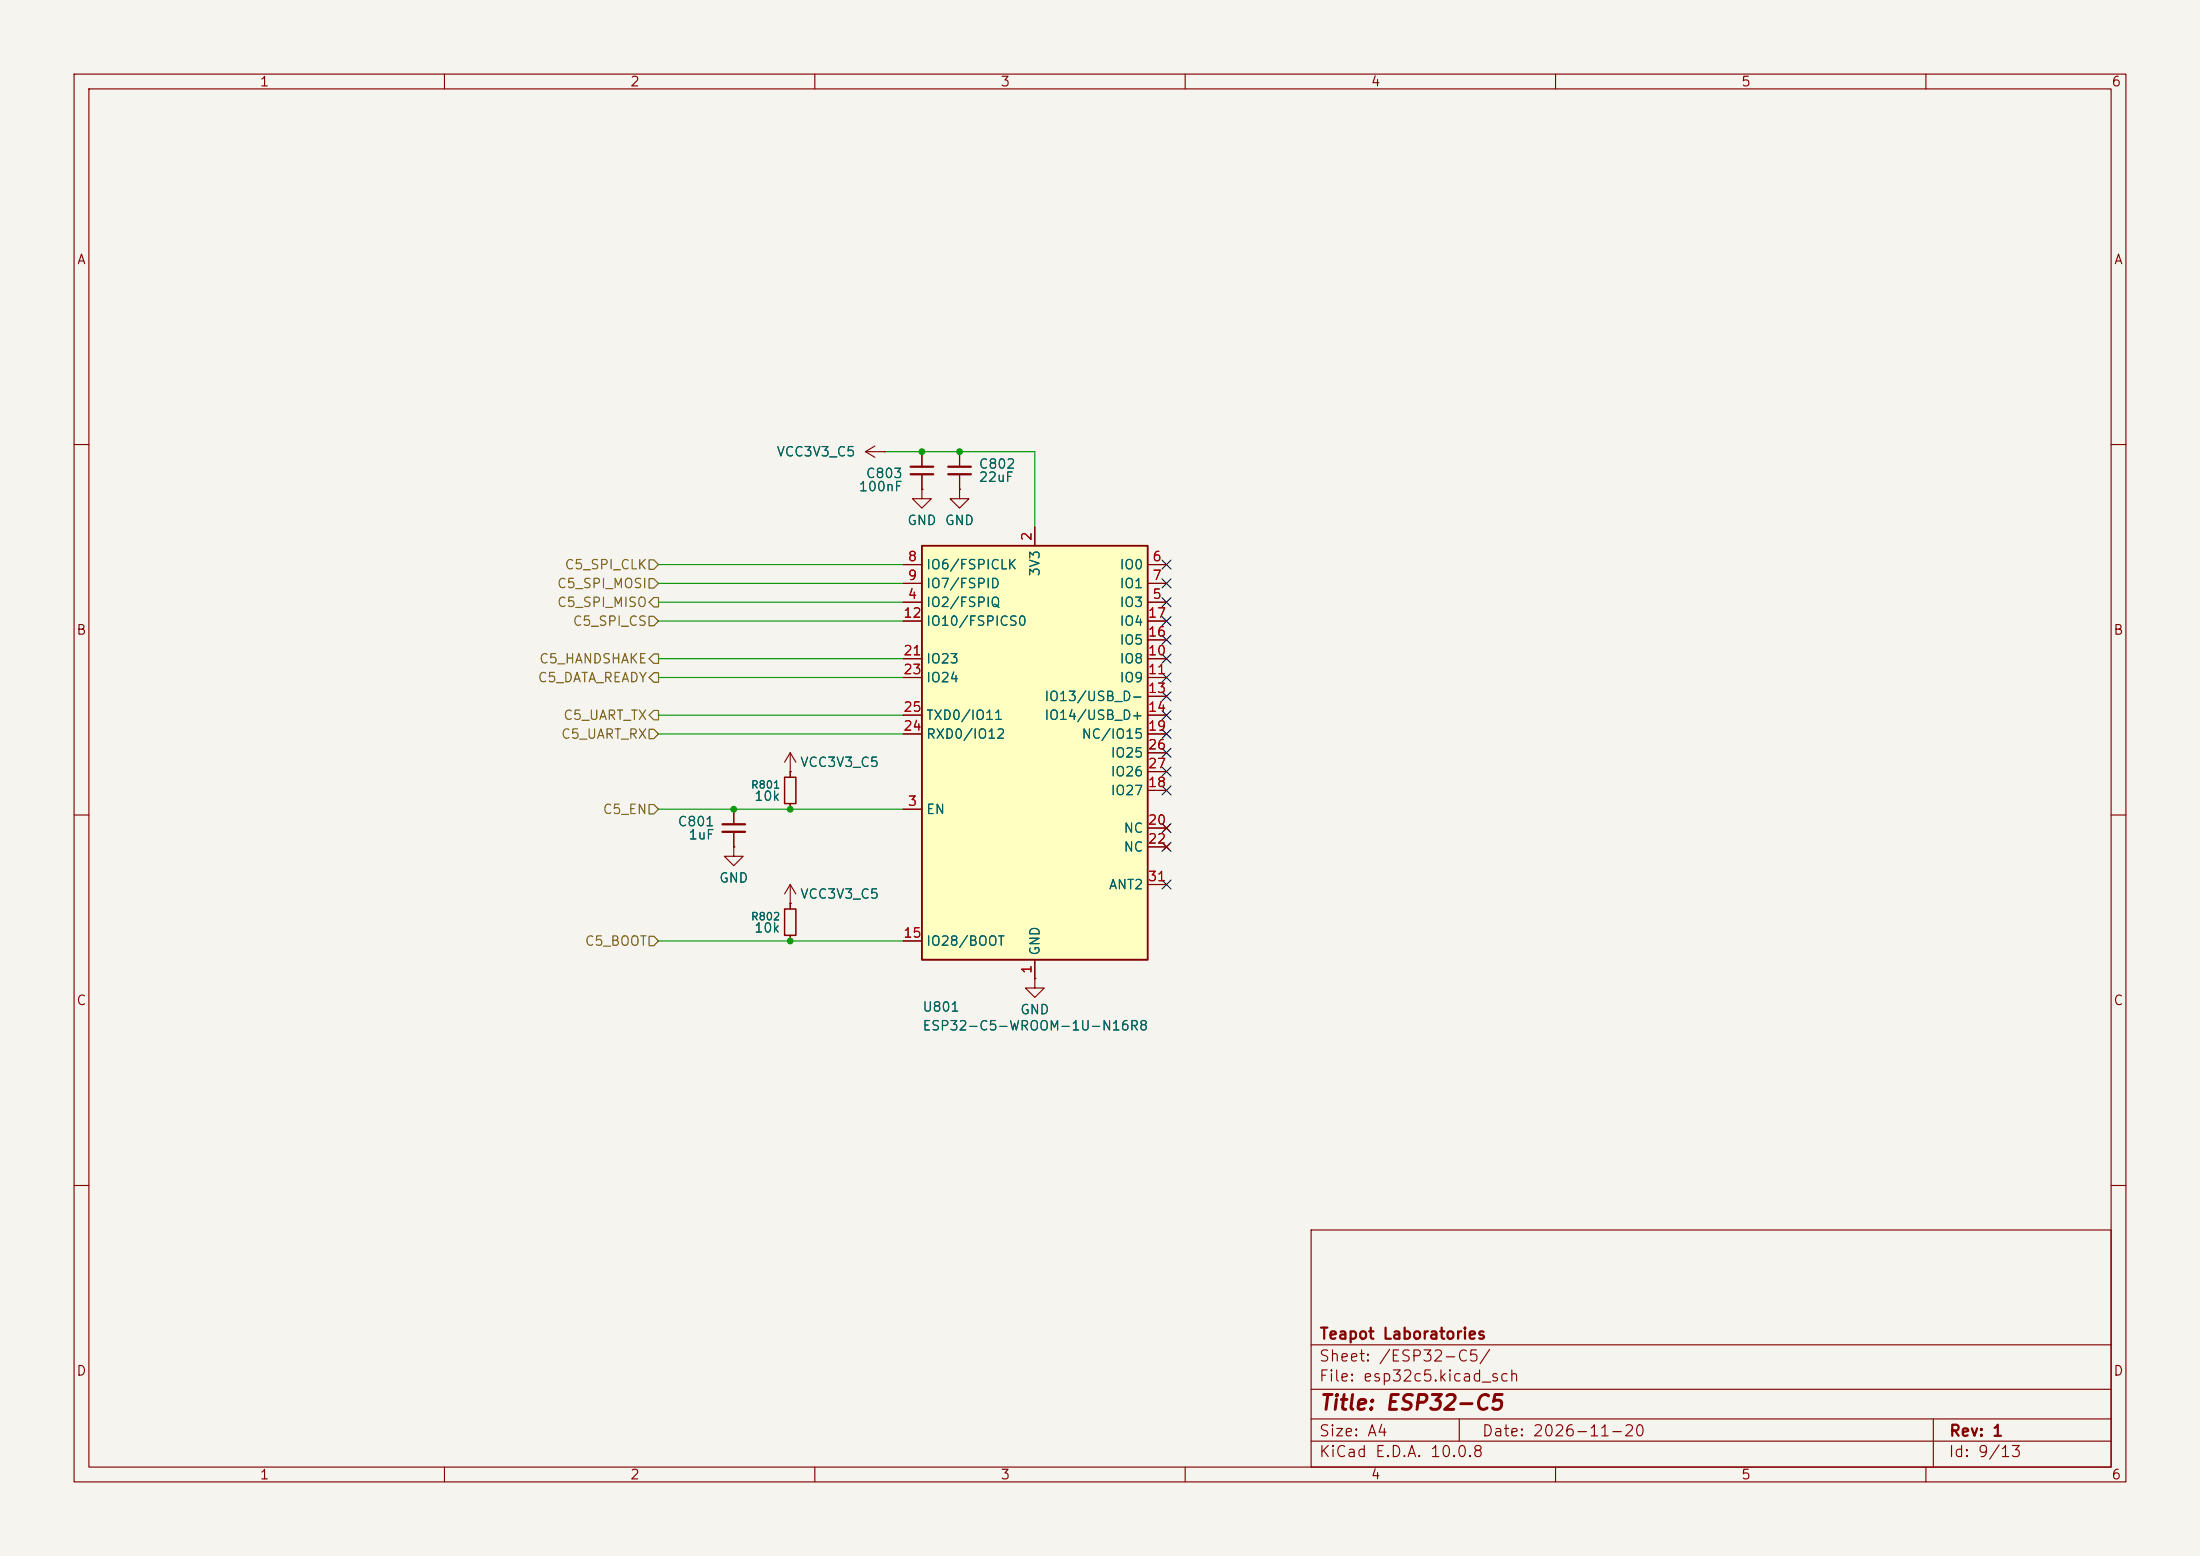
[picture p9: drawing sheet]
<svg xmlns="http://www.w3.org/2000/svg" width="297mm" height="210mm" viewBox="0 0 297 210" stroke-linecap="round" stroke-linejoin="round" font-family="sans-serif">
<path d="M0 0h297v210h-297z" fill="#f5f4ef" stroke="#f5f4ef" stroke-width=".14"/>
<g fill="none" stroke="#840000" stroke-width=".15">
<path d="M10 10h277v190h-277zM12 12h273v186h-273zM60 10v2M110 10v2M160 10v2M210 10v2M260 10v2M10 60h2M116.8 61l1.3 .7M116.8 61h2.6M118.1 60.2l-1.3 .8M119.4 61h.1"/>
<path d="M124.5 66v1.3h1.2l-1.2 1.3-1.3-1.3h1.3M124.5 66h.1M124.5 61v2M124.5 64v2M129.5 66v1.3h1.3l-1.3 1.3-1.2-1.3h1.2M129.5 66h.1M129.5 61v2M129.5 64v2M285 60h2M10 110h2M99.1 114.3v1.3h1.2l-1.2 1.2-1.3-1.2h1.3M99.1 114.3h.1"/>
<path d="M99.1 109.2v2.1M99.1 112.3v2M106.7 104.1h.1M106.7 101.6l-.8 1.3M106.7 101.6l.7 1.3M106.7 101.6v2.5M106.7 119.4v2.5M106.7 119.4l-.8 1.3M106.7 119.4l.7 1.3M285 110h2M106.7 121.9h.1M139.7 132.1v1.3h1.3l-1.3 1.2-1.3-1.2h1.3"/>
<path d="M139.7 132.1h.1M10 160h2M177 166h108v32h-108zM285 160h2M60 198v2M110 198v2M160 198v2M177 194.5h108M177 191.5h108M177 187.5h108M177 181.5h108M197 191.5v3"/>
<path d="M210 198v2M260 198v2M261 191.5v6.5"/>
</g>
<path d="M122.9 63h3.1M122.9 64h3.1M128 63h3.1M128 64h3.1M97.5 111.3h3.1M97.5 112.3h3.1" fill="none" stroke="#840000" stroke-width=".3"/>
<path d="M124.5 73.7h30.4v55.8h-30.4z" fill="#ffffc2"/>
<path d="M124.5 73.7h30.4v55.8h-30.4z" fill="none" stroke="#840000" stroke-width=".25"/>
<g fill="none" stroke="#840000" stroke-width=".15">
<path d="M119.4 61h.1M121.9 76.2h2.6M121.9 78.7h2.6M124.5 66h.1M124.5 61v2M124.5 64v2M129.5 66h.1M129.5 61v2M129.5 64v2M139.7 71.1v2.6M154.9 76.2h2.6M154.9 78.7h2.6"/>
<path d="M121.9 81.3h2.6M121.9 88.9h2.6M121.9 91.4h2.6M121.9 83.8h2.6M121.9 96.5h2.6M121.9 99.1h2.6M154.9 81.3h2.6M154.9 88.9h2.6M154.9 91.4h2.6M154.9 83.8h2.6M154.9 94h2.6M154.9 96.5h2.6"/>
<path d="M154.9 86.4h2.6M154.9 99.1h2.6M99.1 114.3h.1M99.1 109.2v2.1M99.1 112.3v2M106.7 104.1h.1M106.7 104.1v.8M106.7 108.5v.7M121.9 109.2h2.6M154.9 106.7h2.6M154.9 111.8h2.6M154.9 114.3h2.6"/>
<path d="M154.9 101.6h2.6M154.9 104.1h2.6M154.9 119.4h2.6M157.1 111.4l.8 .7M157.1 113.9l.8 .8M157.9 111.4l-.8 .7M157.9 113.9l-.8 .8M106.7 121.9h.1M106.7 121.9v.8M106.7 126.2v.8M121.9 127h2.6M139.7 132.1h.1"/>
<path d="M139.7 129.5v2.6"/>
</g>
<path d="M105.9 104.9h1.5v3.6h-1.5zM105.9 122.7h1.5v3.5h-1.5z" fill="none" stroke="#840000" stroke-width=".2"/>
<path d="M87.6 75.6h.7l.6 .6-.6 .6h-.7zM87.6 78.1h.7l.6 .6-.6 .7h-.7zM87.6 83.2h.7l.6 .6-.6 .7h-.7zM87.6 96.5l.7-.6h.6v1.3h-.6zM87.6 98.4h.7l.6 .7-.6 .6h-.7zM88.3 88.3h.6v1.2h-.6l-.7-.6zM88.3 80.6h.6v1.3h-.6l-.7-.6zM88.3 90.8h.6v1.3h-.6l-.7-.7zM87.6 108.6h.7l.6 .6-.6 .7h-.7zM87.6 126.4h.7l.6 .6-.6 .6h-.7z" fill="none" stroke="#725600" stroke-width=".15"/>
<path d="M88.9 78.7h33M88.9 76.2h33M119.4 61h20.3v10.1M88.9 81.3h33M88.9 83.8h33M88.9 88.9h33M88.9 91.4h33M88.9 96.5h33M88.9 99.1h33M88.9 109.2h33M88.9 127h33" fill="none" stroke="#009600" stroke-width=".15"/>
<g fill="none" stroke="#000084" stroke-width=".15">
<path d="M156.9 75.6l1.2 1.2M156.9 78.1l1.2 1.2M158.1 75.6l-1.2 1.2M158.1 78.1l-1.2 1.2M156.9 83.2l1.2 1.2M156.9 80.7l1.2 1.2M156.9 85.8l1.2 1.2M156.9 88.3l1.2 1.2M156.9 90.8l1.2 1.2M156.9 93.4l1.2 1.2M156.9 95.9l1.2 1.2M156.9 98.5l1.2 1.2"/>
<path d="M158.1 83.2l-1.2 1.2M158.1 80.7l-1.2 1.2M158.1 85.8l-1.2 1.2M158.1 88.3l-1.2 1.2M158.1 90.8l-1.2 1.2M158.1 93.4l-1.2 1.2M158.1 95.9l-1.2 1.2M158.1 98.5l-1.2 1.2M156.9 106.1l1.2 1.2M156.9 111.2l1.2 1.2M156.9 113.7l1.2 1.2M156.9 118.8l1.2 1.2"/>
<path d="M156.9 101l1.2 1.2M156.9 103.5l1.2 1.2M158.1 106.1l-1.2 1.2M158.1 111.2l-1.2 1.2M158.1 113.7l-1.2 1.2M158.1 118.8l-1.2 1.2M158.1 101l-1.2 1.2M158.1 103.5l-1.2 1.2"/>
</g>
<g fill="#009600">
<circle cx="129.5" cy="61" r=".46"/>
<circle cx="124.5" cy="61" r=".46"/>
<circle cx="106.7" cy="127" r=".46"/>
<circle cx="99.1" cy="109.2" r=".46"/>
<circle cx="106.7" cy="109.2" r=".46"/>
</g>
<text font-size="2" fill="#840000" x="178" y="190.8">Title: ESP32-C5</text>
<g font-size="1.5" fill="#840000">
<text x="178" y="184.1">Sheet: /ESP32-C5/</text>
<text x="178" y="181.1">Teapot Laboratories</text>
<text x="178" y="186.8">File: esp32c5.kicad_sch</text>
<text x="178" y="197">KiCad E.D.A. 10.0.8</text>
<text x="178" y="194.2">Size: A4</text>
<text x="200" y="194.2">Date: 2026-11-20</text>
<text x="263" y="197">Id: 9/13</text>
<text x="263" y="194.2">Rev: 1</text>
</g>
<g font-size="1.3" fill="#840000">
<text x="35" y="12">1</text>
<text x="85" y="12">2</text>
<text x="135" y="12">3</text>
<text x="185" y="12">4</text>
<text x="235" y="12">5</text>
<text x="285" y="12">6</text>
<text x="10.3" y="36">A</text>
<text x="285.3" y="36">A</text>
<text x="10.2" y="86">B</text>
<text x="285.2" y="86">B</text>
<text x="10.2" y="136">C</text>
<text x="285.2" y="136">C</text>
<text x="10.2" y="186">D</text>
<text x="285.2" y="186">D</text>
<text x="35" y="200">1</text>
<text x="85" y="200">2</text>
<text x="135" y="200">3</text>
<text x="185" y="200">4</text>
<text x="235" y="200">5</text>
<text x="285" y="200">6</text>
</g>
<g font-size="1.3" fill="#006464">
<text x="104.7" y="61.9">VCC3V3_C5</text>
<text x="116.8" y="64.8">C803</text>
<text x="132" y="63.6">C802</text>
<text x="132" y="65.4">22uF</text>
<text x="115.8" y="66.6">100nF</text>
<text x="122.4" y="71.2">GND</text>
<text x="127.5" y="71.2">GND</text>
<text x="124.9" y="77.2">IO6/FSPICLK</text>
<text x="140.7" y="77.9" transform="rotate(-90 140.7 77.9)">3V3</text>
<text x="151.1" y="77.2">IO0</text>
<text x="124.9" y="82.2">IO2/FSPIQ</text>
<text x="124.9" y="79.7">IO7/FSPID</text>
<text x="151.1" y="82.2">IO3</text>
<text x="151.1" y="79.7">IO1</text>
<text x="124.9" y="84.8">IO10/FSPICS0</text>
<text x="124.9" y="89.9">IO23</text>
<text x="151.1" y="89.9">IO8</text>
<text x="151.1" y="87.3">IO5</text>
<text x="151.1" y="84.8">IO4</text>
<text x="124.9" y="92.4">IO24</text>
<text x="140.9" y="94.9">IO13/USB_D-</text>
<text x="151.1" y="92.4">IO9</text>
<text x="124.9" y="100">RXD0/IO12</text>
<text x="124.9" y="97.5">TXD0/IO11</text>
<text x="140.9" y="97.5">IO14/USB_D+</text>
<text x="145.9" y="100">NC/IO15</text>
<text x="107.9" y="103.8">VCC3V3_C5</text>
<text x="149.9" y="107.6">IO27</text>
<text x="149.9" y="102.6">IO25</text>
<text x="149.9" y="105.1">IO26</text>
<text x="91.4" y="111.8">C801</text>
<text x="92.9" y="113.6">1uF</text>
<text x="101.7" y="108.4">10k</text>
<text x="124.9" y="110.2">EN</text>
<text x="151.6" y="112.7">NC</text>
<text x="97" y="119.4">GND</text>
<text x="151.6" y="115.3">NC</text>
<text x="107.9" y="121.6">VCC3V3_C5</text>
<text x="149.6" y="120.3">ANT2</text>
<text x="101.7" y="126.2">10k</text>
<text x="124.9" y="128">IO28/BOOT</text>
<text x="140.7" y="129.1" transform="rotate(-90 140.7 129.1)">GND</text>
<text x="124.4" y="136.9">U801</text>
<text x="137.6" y="137.2">GND</text>
<text x="124.4" y="139.4">ESP32-C5-WROOM-1U-N16R8</text>
</g>
<g font-size="1.3" fill="#725600">
<text x="76.1" y="77.2">C5_SPI_CLK</text>
<text x="75.1" y="79.7">C5_SPI_MOSI</text>
<text x="75.1" y="82.2">C5_SPI_MISO</text>
<text x="72.7" y="89.9">C5_HANDSHAKE</text>
<text x="77.2" y="84.8">C5_SPI_CS</text>
<text x="72.5" y="92.4">C5_DATA_READY</text>
<text x="75.7" y="100">C5_UART_RX</text>
<text x="76" y="97.5">C5_UART_TX</text>
<text x="81.3" y="110.2">C5_EN</text>
<text x="78.9" y="128">C5_BOOT</text>
</g>
<g font-size="1.3" fill="#a90000">
<text x="122.5" y="76.1">8</text>
<text x="139.6" y="73.1" transform="rotate(-90 139.6 73.1)">2</text>
<text x="155.5" y="76.1">6</text>
<text x="121.9" y="83.7">12</text>
<text x="122.5" y="81.1">4</text>
<text x="122.5" y="78.6">9</text>
<text x="154.9" y="83.7">17</text>
<text x="155.5" y="81.1">5</text>
<text x="155.5" y="78.6">7</text>
<text x="121.9" y="88.8">21</text>
<text x="154.9" y="88.8">10</text>
<text x="154.9" y="86.2">16</text>
<text x="121.9" y="91.3">23</text>
<text x="154.9" y="91.3">11</text>
<text x="154.9" y="93.8">13</text>
<text x="121.9" y="98.9">24</text>
<text x="121.9" y="96.4">25</text>
<text x="154.9" y="96.4">14</text>
<text x="154.9" y="98.9">19</text>
<text x="154.9" y="101.5">26</text>
<text x="154.9" y="106.5">18</text>
<text x="154.9" y="104">27</text>
<text x="122.5" y="109.1">3</text>
<text x="154.9" y="111.6">20</text>
<text x="154.9" y="114.2">22</text>
<text x="154.9" y="119.2">31</text>
<text x="121.9" y="126.9">15</text>
<text x="139.6" y="131.5" transform="rotate(-90 139.6 131.5)">1</text>
</g>
<g font-size="1" fill="#006464">
<text x="101.3" y="106.7">R801</text>
<text x="101.3" y="124.5">R802</text>
</g>
</svg>
